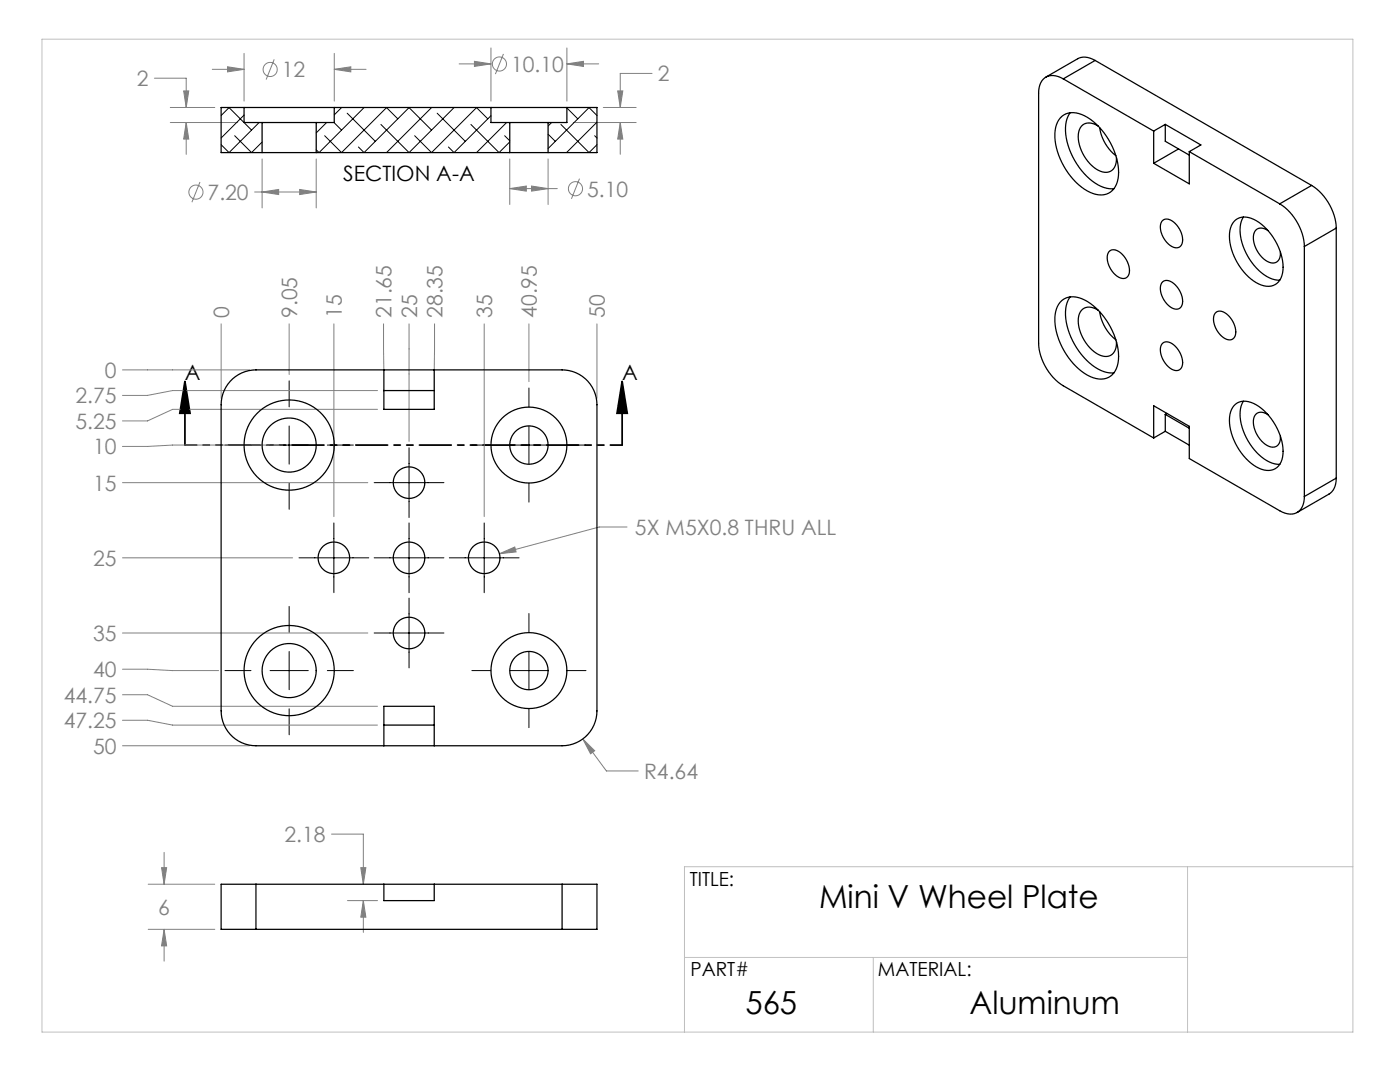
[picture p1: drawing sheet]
<svg xmlns="http://www.w3.org/2000/svg" width="279mm" height="216mm" viewBox="0 0 279 216" stroke-linecap="round" stroke-linejoin="round" font-family="sans-serif">
<g fill="none" stroke="#808080" stroke-width=".2">
<path d="M30.8 15.6h6.4v5.8M36.7 18.1h1l-.5 3.3zM42.4 13.8h6.3M45.4 13.3l3.3 .5-3.3 .5zM48.7 10.7v9.5M54.7 11.8l-1.6 4.1M66.7 13.8l3.3-.5v1zM66.7 10.7v9.5M66.7 13.8h6.4M91.6 12.7h6.4M94.7 12.2l3.3 .5-3.3 .6zM98 9.6v10.6"/>
<path d="M100.5 10.8l-1.6 4M113.1 12.7l3.3-.5v1.1zM113.1 9.6v10.6M113.1 12.7h6.4M123.3 18.1h1l-.5 3.3zM130.1 14.7h-6.3v6.7M34 24.4h13.4M34 21.4h8.9M37.2 24.4l.5 3.4h-1zM37.2 24.4v6.4M39.9 36.3l-1.6 4.1M50.8 38.3h12.3"/>
<path d="M52.3 38.3l3.3-.5v1zM52.3 31.7v9.8M59.8 37.8l3.3 .5-3.3 .5zM63.1 31.7v9.8M101.7 37.6l3.3-.5v1zM101.7 31.7v9.1M101.7 37.6h9.5M106.1 37.1l3.3 .5-3.3 .5zM109.4 31.7v9.1M114.4 24.4h12.6M115.7 35.6l-1.7 4.1M120.4 21.4h6.6"/>
<path d="M123.8 24.4l.5 3.4h-1zM123.8 24.4v6.4M24.4 73.8h25.4M44.1 64.6v14.9M57.7 64.6v10.1M66.6 64.6v38.5M75.3 77.9h-40.9l-5 1h-5M76.5 64.6l.1 9.2M81.6 64.6v23.5M86.7 64.6v9.2M96.6 64.6v38.5M105.6 64.6v11.6"/>
<path d="M119.1 64.6v14.9M24.4 96.3h49M56.4 88.8h-22l-5 .3h-5M75.3 81.7h-40.9l-5 2.3h-5M24.4 111.3h34M99.7 110.5l3-1.4 .3 1zM125.1 105.2h-5.5l-19.9 5.3M24.4 126.3h49M24.4 133.5h5l5 .3h9.2M24.4 138.6h5l5 2.3h40.9M24.4 143.7h5l5 1h40.9M24.4 148.8h25.4"/>
<path d="M116.3 147.4l2.4 2.4-.8 .6zM116.3 147.4l4.7 6.4h6.4M29.6 176.4h13.3M32.2 173.1h1.1l-.6 3.3zM32.7 170.1v6.3M66.2 166.4h6.3v10M69.3 179.7h6M72 173.1h1l-.5 3.3zM72.5 179.7l.5 3.3h-1zM72.5 179.7v6.4M29.6 185.4h13.3M32.7 185.4l.6 3.3h-1.1z"/>
<path d="M32.7 185.4v6.4"/>
<circle cx="53.9" cy="13.9" r="1.41"/>
<circle cx="99.7" cy="12.8" r="1.41"/>
<circle cx="39.1" cy="38.3" r="1.41"/>
<circle cx="114.8" cy="37.7" r="1.41"/>
</g>
<path d="M36.9 76.1l1 6.4h-2zM36.9 76.1v12.7M124.2 76.1l1 6.4h-2.1zM124.2 76.1v12.7" fill="none" stroke="#000" stroke-width=".35"/>
<g fill="none" stroke="#000" stroke-width=".2">
<path d="M57.7 76v5.2M105.6 77.4v3.8M44.9 88.8h5.2M53.9 88.8h7.6M57.7 85v7.6M57.7 96.4v5.2M65.3 88.8h5.2M74.7 96.3h13.9M81.6 89.3v14M94.2 88.8h3.7M101.7 88.8h7.7M105.6 85v7.6"/>
<path d="M105.6 96.4v3.8M113.2 88.8h3.7M59.7 111.3h13.9M66.6 104.3v14M74.7 111.3h13.9M81.6 104.3v14M81.6 119.3v14M89.7 111.3h13.9M96.6 104.3v14M44.9 133.8h5.2M53.9 133.8h7.6M57.7 121v5.2"/>
<path d="M57.7 130v7.6M65.3 133.8h5.2M74.7 126.3h13.9M94.2 133.8h3.7M101.7 133.8h7.7M105.6 122.4v3.8M105.6 130v7.6M113.2 133.8h3.7M57.7 141.4v5.2M105.6 141.4v3.8"/>
</g>
<path d="M36.9 88.8h87.3" fill="none" stroke="#000" stroke-width=".35" stroke-dasharray="6.3 1.3 1.3 1.3 1.3 1.3" stroke-dashoffset="4"/>
<path d="M8.4 7.8h261.6v198.1h-261.6zM237 172.9v33M270 172.9h-133.4v33M136.6 191h100.4M174.3 191v14.9" fill="none" stroke="#c0c0c0" stroke-width=".2"/>
<path d="M36.9 76.1l1 6.4h-2zM124.2 76.1l1 6.4h-2.1z" fill="#000"/>
<path d="M116.3 147.4l1.6 3 .8-.6zM99.7 110.5l3.3-.4-.3-1zM32.2 173.1h1.1l-.6 3.3zM32.7 185.4l.6 3.3h-1.1zM72 173.1h1l-.5 3.3zM72.5 179.7l.5 3.3h-1zM37.2 24.4l.5 3.4h-1zM36.7 18.1h1l-.5 3.3zM123.8 24.4l.5 3.4h-1zM123.3 18.1h1l-.5 3.3zM45.4 13.3l3.3 .5-3.3 .5zM66.7 13.8l3.3-.5v1zM94.7 12.2l3.3 .5-3.3 .6zM113.1 12.7l3.3-.5v1.1zM52.3 38.3l3.3-.5v1zM59.8 37.8l3.3 .5-3.3 .5zM101.7 37.6l3.3-.5v1zM106.1 37.1l3.3 .5-3.3 .5z" fill="#808080"/>
<g fill="none" stroke="#000" stroke-width=".25">
<path d="M212.2 15.7a2.97 2.97 0 0 0-4.5 .8l-.3 1-.1 1.1v49.9a10.9 10.9 0 0 0 4.9 8.5l18 10.4M212.2 15.7l18 10.5M218.6 12.1a3.4 3.4 0 0 0-3.5-.4l-6.4 3.7M218.6 12.1l-6.4 3.6M218.6 12.1l43.2 24.9M48.7 21.4h18M48.7 21.4h-4.6v9h8.2M48.7 21.4v3h3.6M52.3 24.4h10.8M52.3 30.4h10.8M52.3 24.4v6M63.1 24.4v6"/>
<path d="M63.1 30.4h38.6M66.7 21.4h31.3M66.7 21.4v3h-3.6M98 21.4h15.1M98 21.4v3h3.7M101.7 24.4h7.7M101.7 30.4h7.7M101.7 24.4v6M109.4 24.4v6M113.1 21.4h6v9h-9.7M113.1 21.4v3h-3.7M211.6 23.5a3.8 3.8 0 0 1 4.8-.4 13.5 13.5 0 0 1 6.7 12.5 3.6 3.6 0 0 1-5.5 2.8 13.6 13.6 0 0 1-7-12.4l.2-1.1z"/>
<path d="M213.6 22.5a7.9 7.9 0 0 0-.2 7.3 12.9 12.9 0 0 0 6.9 7.6l1.1 .3h.9M219.2 25.2a2.34 2.34 0 0 0-3.8 .7 7.6 7.6 0 0 0 2.9 7.5 2.99 2.99 0 0 0 3.6 .6l.7-1 .2-1.5M219.5 25.5a8.7 8.7 0 0 0 3.2 5.6M230.2 26.2v6.4M232.6 24.8l7.1 4.1-2.4 1.4M232.6 24.8l-2.4 1.4M232.6 24.8v3.4l4.7 2.8M235.2 29.7l-5 2.9M237.3 30.3v6.4l-7.1-4.1M237.3 30.3l18.1 10.4M261.8 37a10.9 10.9 0 0 1 4.9 8.5M261.8 37l-6.4 3.7"/>
<path d="M213.6 59.2a7.9 7.9 0 0 0-.2 7.3 12.9 12.9 0 0 0 6.9 7.7l1.1 .2h.9M221.5 50.1a1.93 1.93 0 0 1 2.4 .6 4.2 4.2 0 0 1 1.3 4.3 1.44 1.44 0 0 1-2.3 .1 4.5 4.5 0 0 1-1.8-4.6zM232.1 43.9a1.92 1.92 0 0 1 2.4 .7 4.2 4.2 0 0 1 1.3 4.3 1.44 1.44 0 0 1-2.3 .1 4.5 4.5 0 0 1-1.8-4.6zM232.1 56.2a1.93 1.93 0 0 1 2.4 .6 4.2 4.2 0 0 1 1.3 4.3 1.44 1.44 0 0 1-2.3 .1 4.5 4.5 0 0 1-1.8-4.5zM246.3 44.2a3.4 3.4 0 0 1 4.4-.2 11.4 11.4 0 0 1 5.3 10.5 3 3 0 0 1-4.8 2.2 11.3 11.3 0 0 1-5.7-10.7l.3-1zM248.1 43.3a7.2 7.2 0 0 0 .3 6.6 10.2 10.2 0 0 0 6 5.9l1 .1M253.1 46a1.72 1.72 0 0 0-2.2-.3 1.72 1.72 0 0 0-.8 2 5.6 5.6 0 0 0 3.6 4.7 1.67 1.67 0 0 0 1.8-2.1M255.4 40.7a10.9 10.9 0 0 1 4.9 8.5M260.3 49.2v49.9M266.7 45.5l-6.4 3.7M266.7 45.5v49.9M46.4 75.6a7 7 0 0 1 4.7-1.8h61.1a7 7 0 0 1 6.9 7v61.1a7 7 0 0 1-6.9 6.9h-61.1a7 7 0 0 1-7-6.9v-61.1a6.9 6.9 0 0 1 2.3-5.2z"/>
<path d="M76.6 73.8v7.9h10.1v-7.9M76.6 77.9h10.1M211.6 60.3a3.8 3.8 0 0 1 4.8-.5 13.5 13.5 0 0 1 6.7 12.6 3.6 3.6 0 0 1-5.5 2.8 13.6 13.6 0 0 1-7-12.4l.2-1.2zM219.2 61.9a2.34 2.34 0 0 0-3.8 .7 7.6 7.6 0 0 0 2.9 7.6 2.99 2.99 0 0 0 3.6 .5l.7-.9 .2-1.6M219.5 62.2a8.7 8.7 0 0 0 3.2 5.6M232.1 68.4a1.93 1.93 0 0 1 2.4 .7 4.2 4.2 0 0 1 1.3 4.3 1.44 1.44 0 0 1-2.3 .1 4.5 4.5 0 0 1-1.8-4.6zM242.7 62.3a1.92 1.92 0 0 1 2.5 .7 4.2 4.2 0 0 1 1.2 4.2 1.44 1.44 0 0 1-2.3 .2 4.5 4.5 0 0 1-1.8-4.6zM230.2 87.4v-6.4l7.1 4.1v6.4l18.1 10.4a2.97 2.97 0 0 0 4.5-.8l.3-.9 .1-1.1M232.6 82.7v3.4M232.6 82.7l4.7 2.8M232.6 86.1l4.7 2.7M232.6 86.1l-2.4 1.3"/>
<path d="M232.9 82.5l-.3 .2M246.3 81a3.4 3.4 0 0 1 4.4-.2 11.4 11.4 0 0 1 5.3 10.4 3 3 0 0 1-4.8 2.2 11.3 11.3 0 0 1-5.7-10.7l.3-1zM248.1 80.1a7.2 7.2 0 0 0 .3 6.5 10.2 10.2 0 0 0 6 6l1 .1M253.1 82.8a1.72 1.72 0 0 0-2.2-.4 1.72 1.72 0 0 0-.8 2 5.6 5.6 0 0 0 3.6 4.8 1.67 1.67 0 0 0 1.8-2.2M266.7 95.4a3.4 3.4 0 0 1-1.5 3.2l-6.3 3.7M266.7 95.4l-6.4 3.7M76.6 148.8v-7.9h10.1v7.9M76.6 144.7h10.1M51.1 176.4h-7v9h7M51.1 176.4v9M51.1 176.4h61.1M76.6 176.4v3.3h10.1v-3.3"/>
<path d="M112.2 176.4h6.9v9h-6.9M112.2 176.4v9M51.1 185.4h61.1"/>
<circle cx="57.7" cy="88.8" r="5.4"/>
<circle cx="57.7" cy="88.8" r="9"/>
<circle cx="81.6" cy="96.3" r="3.2"/>
<circle cx="105.6" cy="88.8" r="3.8"/>
<circle cx="105.6" cy="88.8" r="7.6"/>
<circle cx="66.6" cy="111.3" r="3.1"/>
<circle cx="81.6" cy="111.3" r="3.1"/>
<circle cx="96.6" cy="111.3" r="3.1"/>
<circle cx="57.7" cy="133.8" r="5.4"/>
<circle cx="57.7" cy="133.8" r="9"/>
<circle cx="81.6" cy="126.3" r="3.1"/>
<circle cx="105.6" cy="133.8" r="3.8"/>
<circle cx="105.6" cy="133.8" r="7.6"/>
</g>
<g fill="none" stroke="#000" stroke-width=".2">
<path d="M45.7 21.4l4.5 4.6M45.7 21.4l-1.6 1.6M46.8 27.1l3.4 3.3 2.1-2.1M48.7 23l-4.6 4.5M51.7 24.4l-6 6-1.6-1.5M65.2 24.4l-2.1 2.1M66.7 24.4l1.5 1.6M68.2 21.4l-1.5 1.5M69.3 22.6l5.6 5.6M72.6 21.4l.1 .1M72.7 21.4l-9 9-.6-.5M77.1 21.4l2.3 2.3"/>
<path d="M77.2 21.4l-9 9-3.4-3.3M81.6 21.4l4.5 4.6M81.7 21.4l-9 9-1.2-1.1M86.1 21.4l-9 9M87.2 22.6l5.7 5.6M90.6 21.4v.1M90.6 21.4l-9 9-5.6-5.6M94 24.8l5.6 5.6 2.1-2.1M95.1 21.4l2.2 2.3M95.1 21.4l-9 9-3.3-3.3M98 23.1l-7.4 7.3-1.1-1.1M100.7 27.1l1 1"/>
<path d="M101.1 24.4l-6 6M109.4 26.8l1.4 1.4M110.1 24.4l-.7 .7M111.9 24.8l5.7 5.6 1.5-1.5M113.1 21.5l2.2 2.2M117.5 21.4l1.6 1.6M117.6 21.4l-8.2 8.2M118.7 27.1l.4 .4M119.1 24.4l-6 6"/>
</g>
<g font-size="6.3">
<text x="163.5" y="181.3">Mini V Wheel Plate</text>
<text x="148.8" y="202.3">565</text>
<text x="193.5" y="202.3">Aluminum</text>
</g>
<g font-size="4.2" fill="#808080">
<text x="27.3" y="17.2">2</text>
<text x="56.2" y="15.4">12</text>
<text x="102" y="14.3">10.10</text>
<text x="131.3" y="16.3">2</text>
<text x="41.4" y="39.9">7.20</text>
<text x="117.2" y="39.2">5.10</text>
<text x="45.7" y="63.5" transform="rotate(-90 45.7 63.5)">0</text>
<text x="59.3" y="63.5" transform="rotate(-90 59.3 63.5)">9.05</text>
<text x="68.2" y="63.5" transform="rotate(-90 68.2 63.5)">15</text>
<text x="78.1" y="63.5" transform="rotate(-90 78.1 63.5)">21.65</text>
<text x="83.2" y="63.5" transform="rotate(-90 83.2 63.5)">25</text>
<text x="88.3" y="63.5" transform="rotate(-90 88.3 63.5)">28.35</text>
<text x="98.2" y="63.5" transform="rotate(-90 98.2 63.5)">35</text>
<text x="107.2" y="63.5" transform="rotate(-90 107.2 63.5)">40.95</text>
<text x="120.7" y="63.5" transform="rotate(-90 120.7 63.5)">50</text>
<text x="20.9" y="75.4">0</text>
<text x="15.1" y="80.5">2.75</text>
<text x="15.1" y="85.6">5.25</text>
<text x="18.6" y="90.7">10</text>
<text x="18.6" y="97.9">15</text>
<text x="126.7" y="106.8">5X M5X0.8 THRU ALL</text>
<text x="18.6" y="112.9">25</text>
<text x="18.6" y="127.9">35</text>
<text x="18.6" y="135.1">40</text>
<text x="12.7" y="140.2">44.75</text>
<text x="12.7" y="145.3">47.25</text>
<text x="18.6" y="150.4">50</text>
<text x="128.5" y="155.4">R4.64</text>
<text x="56.8" y="168">2.18</text>
<text x="31.6" y="182.5">6</text>
</g>
<g font-size="4.2">
<text x="68.5" y="36.2">SECTION A-A</text>
<text x="36.9" y="75.8">A</text>
<text x="124.2" y="75.8">A</text>
</g>
<g font-size="3.9">
<text x="137.7" y="176.8">TITLE:</text>
<text x="137.8" y="194.8">PART#</text>
<text x="175.2" y="194.8">MATERIAL:</text>
</g>
</svg>
